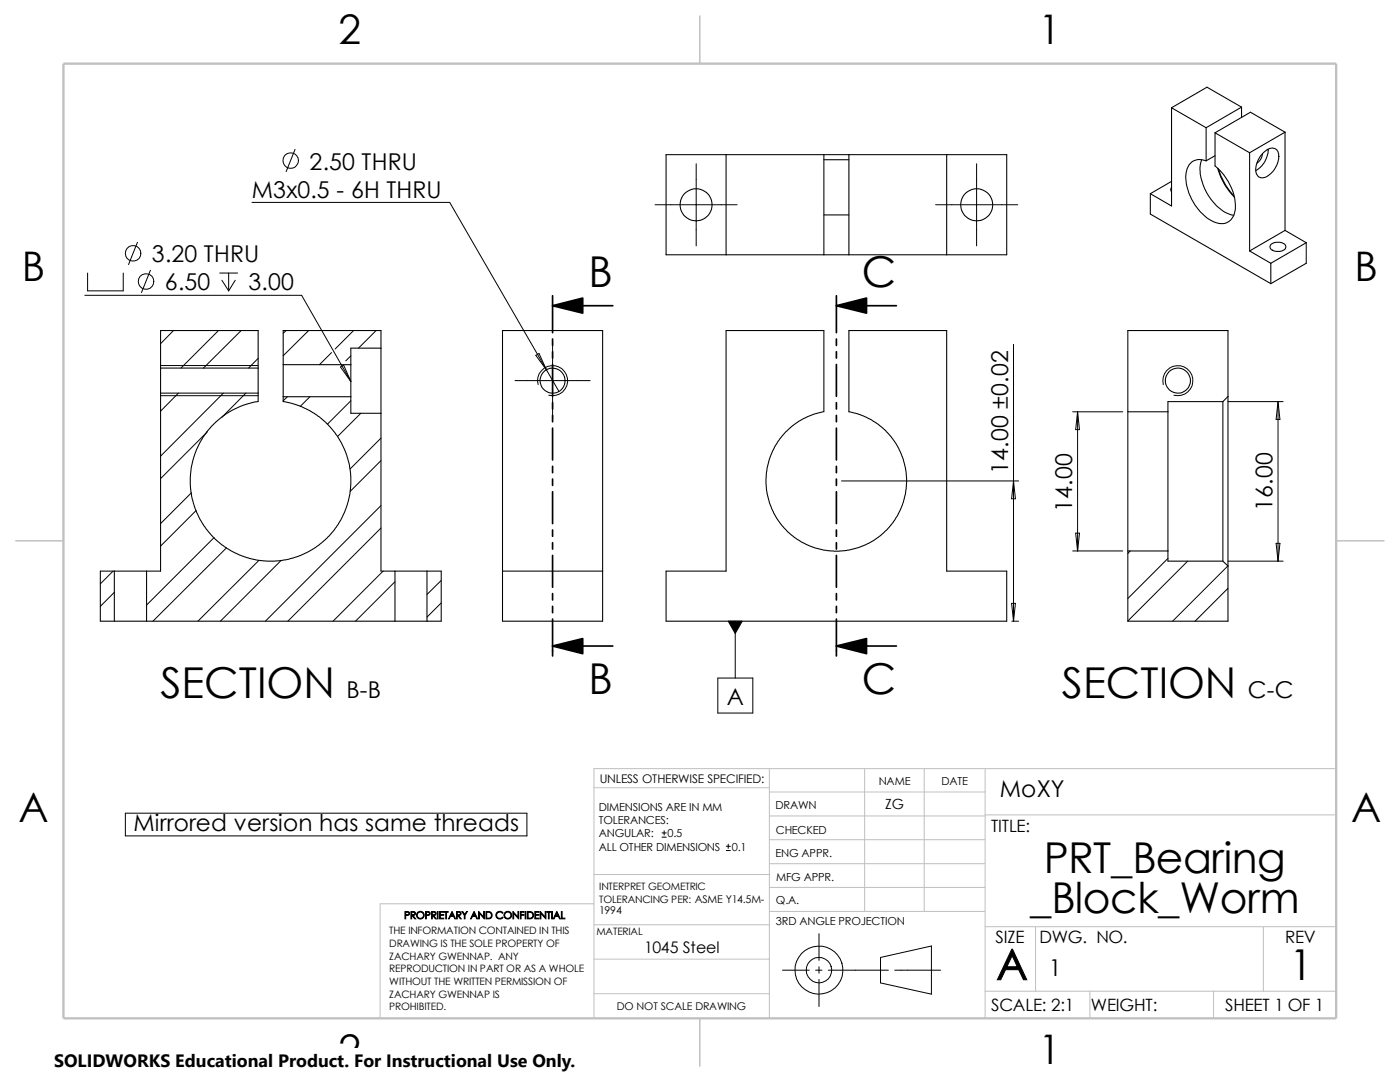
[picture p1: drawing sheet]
<svg xmlns="http://www.w3.org/2000/svg" width="279mm" height="216mm" viewBox="0 0 279 216" stroke-linecap="round" stroke-linejoin="round" font-family="sans-serif">
<g fill="none" stroke="#000" stroke-width=".2">
<path d="M58.9 29.8l-1.8 4.4M138.9 32.7v16.4M194.9 32.7v16.4M16.9 58.9h43.3l9.8 17.2M17.5 54.5v3.5h7.1v-3.5M27.4 48.3l-1.7 4.5M30 53.9l-1.8 4.5M43.9 54.5h3.5M44.3 55.9l1.3 2.1M45.6 54.5v3.5M46.9 55.9l-1.3 2.1M50.3 40.4h39.4l21.8 37.7"/>
<path d="M130.7 40.9h16.4M186.7 40.9h16.4M32 72.9h19.5M32 79h19.5M34.6 66l-2.6 2.6M35.6 78.4l-3.6 3.6M43.6 66l-7.5 7.4M44.6 78.4l-12.6 12.6M48.1 66l-7.5 7.4M49.1 78.4l-4.9 4.9M51.5 71.5l-1.9 1.9M57.1 66l-.6 .5"/>
<path d="M57.4 79.2l-.9 .8M61.6 66l-5.1 5M61.8 79.2l-1.9 1.9M66.2 70.4l-2.4 2.4M67.9 73.2l.7-.3 1.4 3.2zM70 71l-1 1M70 80l-4.6 4.6M70.6 66l-3.7 3.6M75.1 66l-3.6 3.5M102.8 75.9h15M106.9 70.9l.7-.4 1.5 3.3zM107.4 76.8a3 3 0 0 1 2.6-3.8 3 3 0 0 1 3.3 3.2 3 3 0 0 1-3.8 2.7"/>
<path d="M110.3 68.5v14.9M202.3 68.7v55.3M232.2 76.8a3 3 0 0 1 2.6-3.8 3 3 0 0 1 3.3 3.2 3 3 0 0 1-3.8 2.7M38.2 98.3l-6.2 6.2M41.4 86.1l-9.4 9.4M72 82.5l-4.6 4.6M76 87.4l-6.2 6.2M76 91.9l-6.1 6.1M167.9 96h35.4M202.3 96l.3 3.5h-.7zM214.1 82.2h10M215.1 82.2v27.7"/>
<path d="M215.1 82.2l.3 3.5h-.7zM245.1 80.1h11M255.1 80.1l.3 3.6h-.7zM255.1 80.1v31.9M22.6 114l-2.6 2.5M22.8 118.2l-2.8 2.8M39.2 101.9l-7.2 7.1M42.7 107.3l-13.4 13.4M45.2 109.3l-14.7 14.7M51.7 111.8l-12.2 12.2M56.1 111.8l-12.1 12.2M76 100.9l-23 23.1"/>
<path d="M76 105.4l-18.6 18.6M76.5 114l-10 10M78.8 116.1l-7.8 7.9M88.1 115.8l-2.9 2.8M214.1 109.9h10M214.7 106.4h.7l-.3 3.5zM225.6 109.9l-.5 .5M233.1 111.4l-8 8M237 112l-11.9 11.9M245 112.9l-11 11.1M245.1 117.4l-6.6 6.6M245.1 112h11"/>
<path d="M254.7 108.4h.7l-.3 3.6zM88.1 120.3l-2.9 2.8M143.3 135.3h6.9v7h-6.9zM146.7 124v11.3M201.9 120.4h.7l-.3 3.6zM201.9 124h1.4M25 162.3h80.2v4.5h-80.2zM132.1 167h.9M132.1 166.2h.9M132.5 165.8v.8M144.9 169.7h.9M144.9 168.9h.9"/>
<path d="M145.3 168.4v.9M156.2 193.6h5.3M162.8 193.6h1.2M163.4 186.3v5.3M163.4 192.9v1.3M163.4 195.5v5.3M165.3 193.6h12M175.7 191.1l10.2-2.3v9.6l-10.2-2.3zM178.6 193.6h9.1"/>
<circle cx="58" cy="32" r="1.56"/>
<circle cx="26.6" cy="50.5" r="1.56"/>
<circle cx="29.1" cy="56.2" r="1.56"/>
<circle cx="163.4" cy="193.6" r="4.8"/>
<circle cx="163.4" cy="193.6" r="2.53"/>
</g>
<g fill="none" stroke="#c0c0c0" stroke-width=".2">
<path d="M118.5 157.2h35M153.5 153.4v49.8M153.5 158h43.1M172.6 153.4v28.5M184.4 153.4v28.5M196.6 153.4v49.8M266.7 153.4h-148.2v49.8M118.5 174.5h35.1M153.5 177.1h43.1M153.5 172.3h43.1M153.5 162.8h43.1M153.5 167.6h43.1"/>
<path d="M196.6 162.6h70.1M118.5 180.3h-42.6v22.9M118.5 184.5h35.1M118.5 191.4h35M118.5 198.3h35M153.6 181.9h43M196.6 184.9h70.1M196.6 197.8h70.1M206.7 184.9v12.9M217.5 197.8v5.4M242.2 197.8v5.4M252.1 184.9v12.9"/>
</g>
<path d="M139.7 3.2v9.5M3.1 107.9h9.6M266.7 107.9h9.5M139.7 203.2v9.5" fill="none" stroke="#c0c0c0" stroke-width=".21"/>
<path d="M12.7 12.7h254v190.5h-254z" fill="none" stroke="#c0c0c0" stroke-width=".47"/>
<g fill="none" stroke="#000" stroke-width=".21">
<path d="M144.9 30.9v19.9M164.4 31.9h5M164.4 30.9h5M164.4 30.9h-31.5v19.9h31.5M164.4 30.9v19.9M169.4 30.9h31.5v19.9h-31.5M169.4 30.9v19.9M188.9 30.9v19.9M229.6 38.7v4l24 13.9M233.8 21.5l6.9 4M233.8 21.5v19.6l-4.2-2.4M233.8 36.2l-4.2 2.5"/>
<path d="M233.8 37.4l-.2 .4 .2 .5M239.8 31.9a9 9 0 0 0 2.1 8.1 7.1 7.1 0 0 0 4.3 3M240.7 25.5v6.6M242.5 26.5v6.6a10.4 10.4 0 0 1 3.9 9.2 2.82 2.82 0 0 1-4.5 1.8 10.5 10.5 0 0 1-5.2-9.7 2.75 2.75 0 0 1 4-2.3M242.5 26.5l6.9 4M242.5 31.1l-1.8 1M243 33.6l.1 .4a13.3 13.3 0 0 0 3.2 5.3M243.2 33.7l.1 .5a13.6 13.6 0 0 0 3 5M247.8 21.4l-6.9-4-7.1 4.1M247.8 21.4l-7.1 4.1M247.8 21.4v2M249.4 30.5v19.6"/>
<path d="M251.9 30.7a2.23 2.23 0 0 1-1.1 1.9M252.1 30.6a2.01 2.01 0 0 1 2.6-.8 2.82 2.82 0 0 1 0 3.4 3.7 3.7 0 0 1-3.1 2.3 1.8 1.8 0 0 1-.9-2.5 5.4 5.4 0 0 1 1.4-2.4zM253.1 29.8a4.9 4.9 0 0 1-2.5 4.2M256.5 26.4l-7.1 4.1M256.5 26.4l-6.9-4-7.1 4.1M256.5 26.4v19.6M164.4 42.9h5M164.4 50.8h5M249.4 50.1l4.2 2.4M253.6 52.5v4.1M253.6 48.8a2.28 2.28 0 0 1 2.9 .1 .88 .88 0 0 1-.9 1.2 1.61 1.61 0 0 1-2.2-.9zM256.5 46l-7.1 4.1"/>
<path d="M256.5 46l4.2 2.4M260.7 48.4l-7.1 4.1M260.7 48.4v4.1l-7.1 4.1M32 78.4v35.6h-2.7M32 78.4h19.5M32 73.4v-7.4h19.5v7.4M32 73.4h19.5M32 73.4v5M51.5 78.4v1.7M51.5 73.4v5M56.5 79.2v.9l2.7 .7 2.6 1.2 1.9 1.1 1.3 1.2 1.7 1.9 1.3 2 1.2 2.7 .7 2.8 .1 3-.2 1.8-.3 1.5-.8 2.2-1.2 2.4-1.8 2.4-1.9 1.7-2 1.3-2.4 1-3.2 .8-2.9 .2-1.8-.2-1.7-.4-2.8-1-2.8-1.8-1.2-1-1.3-1.4-1.7-2.5-1.1-2.3-.8-3.2-.1-3 .1-1.8 .4-1.7 1.1-2.8 1.6-2.6 2-2.2 2.5-1.9 2.9-1.3 2.9-.8M56.5 79.2h13.5"/>
<path d="M56.5 72.8h13.5M56.5 72.8v6.4M70 79.2v3.3h6M70 72.8v6.4M76 69.5v-3.5h-19.5v6.8M76 69.5h-6v3.3M76 69.5v13M100.3 66h20v58h-20zM245.1 79.1v-13.1h-20v16.2M245.1 79.1l-1 1M245.1 79.1v33.8M76 82.5v31.5h2.8"/>
<path d="M164.4 82.1l-2.3 .7-2.6 1.2-2.6 2.1-1.6 2-1.5 2.7-.7 2.6-.2 2.1 .2 2.9 .6 2.4 1.3 2.6 2 2.5 2 1.7 2.8 1.4 2.6 .8 2.1 .2 2.9-.2 2-.5 2-.9 2.2-1.4 1.9-1.8 1.6-2.2 .9-1.9 .7-2.6 .2-2.1-.1-2.4-.6-2.5-.9-2.1-1.4-2.2-1.8-1.8-2.2-1.6-2.7-1.2-1.8-.4v-16.2h19.5v48h12v10h-68v-10h12v-48h19.5v16.2M225.1 82.2h8M225.1 82.2v27.7M233.1 82.2v27.7M244.1 80.1h-11v2.1M244.1 80.1v31.9M22.8 114h6.5M22.8 114h-2.8v10h2.8M22.8 114v10M29.3 114v10M78.8 114h6.4M78.8 114v10"/>
<path d="M85.2 114h2.9v10h-2.9M85.2 114v10M100.3 114h20M225.1 109.9v14.1h20v-11.1M225.1 109.9h8M233.1 109.9v2.1h11M244.1 112l1 .9M22.8 124h6.5M29.3 124h49.5M78.8 124h6.4"/>
<circle cx="138.9" cy="40.9" r="3.2"/>
<circle cx="194.9" cy="40.9" r="3.2"/>
<circle cx="110.3" cy="75.9" r="2.49"/>
<circle cx="235.1" cy="75.9" r="2.49"/>
</g>
<path d="M145.3 124h2.8l-1.4 2.4z" fill="#000" stroke="#000" stroke-width=".2"/>
<path d="M110.3 61l6-1.5v3zM166.9 61l6-1.5v3zM110.3 128.9l6-1.5v3zM166.9 128.9l6-1.5v3z" fill="#000" stroke="#000" stroke-width=".34"/>
<g fill="none" stroke="#000" stroke-width=".34">
<path d="M110.3 59v7.4M166.9 59v7.4M110.3 61h12M110.3 67.6v1.3M110.3 70.2v1.3M110.3 72.7v6.4M166.9 61h12M166.9 67.6v1.3M166.9 70.2v1.3M166.9 72.7v6.4M110.3 80.3v1.3M110.3 82.9v1.3"/>
<path d="M110.3 85.4v6.4M110.3 93v1.3M110.3 95.6v1.3M110.3 98.1v6.4M166.9 80.3v1.3M166.9 82.9v1.3M166.9 85.4v6.4M166.9 93v1.3M166.9 95.6v1.3M166.9 98.1v6.4M110.3 105.7v1.3M110.3 108.3v1.3"/>
<path d="M110.3 110.8v6.4M110.3 118.4v1.3M166.9 105.7v1.3M166.9 108.3v1.3M166.9 110.8v6.4M166.9 118.4v1.3M110.3 128.9h12M110.3 121v1.3M110.3 123.5v7.4M166.9 128.9h12M166.9 121v1.3M166.9 123.5v7.4"/>
</g>
<path d="M10.8 209.2h104.1v6.7h-104.1z" fill="#fff"/>
<g font-size="8.5">
<text x="117.4" y="57.2">B</text>
<text x="172" y="57.2">C</text>
<text x="32" y="139.3">SECTION</text>
<text x="117.4" y="138.6">B</text>
<text x="172" y="138.6">C</text>
<text x="211.9" y="139.3">SECTION</text>
<text x="208.3" y="174.1">PRT_Bearing</text>
<text x="205.6" y="182.2">_Block_Worm</text>
<text x="198.8" y="195.5">A</text>
<text x="257.3" y="195.5">1</text>
</g>
<g font-size="8.1">
<text x="67.6" y="8.8">2</text>
<text x="207.3" y="8.8">1</text>
<text x="4.4" y="56.1">B</text>
<text x="270.3" y="56.1">B</text>
<text x="3.7" y="164.1">A</text>
<text x="269.6" y="164.1">A</text>
<text x="67.6" y="212.3">2</text>
<text x="207.3" y="212.3">1</text>
</g>
<g font-size="4.6">
<text x="61.8" y="33.8">2.50 THRU</text>
<text x="50.3" y="39.5">M3x0.5 - 6H THRU</text>
<text x="30.3" y="52.4">3.20 THRU</text>
<text x="32.9" y="58">6.50</text>
<text x="49.6" y="58">3.00</text>
<text x="201.2" y="94.5" transform="rotate(-90 201.2 94.5)">14.00 ±0.02</text>
<text x="254" y="101.9" transform="rotate(-90 254 101.9)">16.00</text>
<text x="214" y="102.1" transform="rotate(-90 214 102.1)">14.00</text>
<text x="69.1" y="139.4">B-B</text>
<text x="145" y="140.6">A</text>
<text x="249" y="139.4">C-C</text>
<text x="199.6" y="159">MoXY</text>
<text x="26.7" y="165.9">Mirrored version has same threads</text>
<text x="209.3" y="194.7">1</text>
</g>
<text font-size="3.6" x="10.8" y="213">SOLIDWORKS Educational Product. For Instructional Use Only.</text>
<g font-size="3.4">
<text x="197.8" y="166">TITLE:</text>
<text x="198.7" y="188.1">SIZE</text>
<text x="207.5" y="188.1">DWG. NO.</text>
<text x="256.5" y="188.2">REV</text>
<text x="197.8" y="201.8">SCALE: 2:1</text>
<text x="217.7" y="201.8">WEIGHT:</text>
<text x="244.5" y="201.7">SHEET 1 OF 1</text>
</g>
<text font-size="3.2" x="128.6" y="190.1">1045 Steel</text>
<text font-size="2.8" x="176.7" y="161.5">ZG</text>
<text font-size="2.4" x="119.7" y="156.2">UNLESS OTHERWISE SPECIFIED:</text>
<g font-size="2.2">
<text x="119.5" y="161.8">DIMENSIONS ARE IN MM</text>
<text x="154.8" y="161.5">DRAWN</text>
<text x="175.4" y="156.7">NAME</text>
<text x="187.9" y="156.7">DATE</text>
<text x="119.5" y="164.4">TOLERANCES:</text>
<text x="119.5" y="167.1">ANGULAR:</text>
<text x="133.2" y="167.1">0.5</text>
<text x="154.8" y="166.3">CHECKED</text>
<text x="119.5" y="169.8">ALL OTHER DIMENSIONS</text>
<text x="146" y="169.8">0.1</text>
<text x="154.8" y="171">ENG APPR.</text>
<text x="154.9" y="175.7">MFG APPR.</text>
<text x="154.9" y="184.7">3RD ANGLE PROJECTION</text>
<text x="154.9" y="180.5">Q.A.</text>
</g>
<g font-size="2.1">
<text x="119.6" y="182.3">1994</text>
<text x="123.1" y="201.6">DO NOT SCALE DRAWING</text>
</g>
<g font-size="2">
<text x="119.6" y="177.6">INTERPRET GEOMETRIC</text>
<text x="80.6" y="183.3">PROPRIETARY AND CONFIDENTIAL</text>
<text x="119.6" y="180.1">TOLERANCING PER: ASME Y14.5M-</text>
<text x="77.7" y="186.4">THE INFORMATION CONTAINED IN THIS</text>
<text x="77.7" y="188.9">DRAWING IS THE SOLE PROPERTY OF</text>
<text x="77.7" y="191.5">ZACHARY GWENNAP. ANY</text>
<text x="119" y="186.6">MATERIAL</text>
<text x="77.7" y="194">REPRODUCTION IN PART OR AS A WHOLE</text>
<text x="77.7" y="196.5">WITHOUT THE WRITTEN PERMISSION OF</text>
<text x="77.7" y="201.5">PROHIBITED.</text>
<text x="77.7" y="199.1">ZACHARY GWENNAP IS</text>
</g>
</svg>
